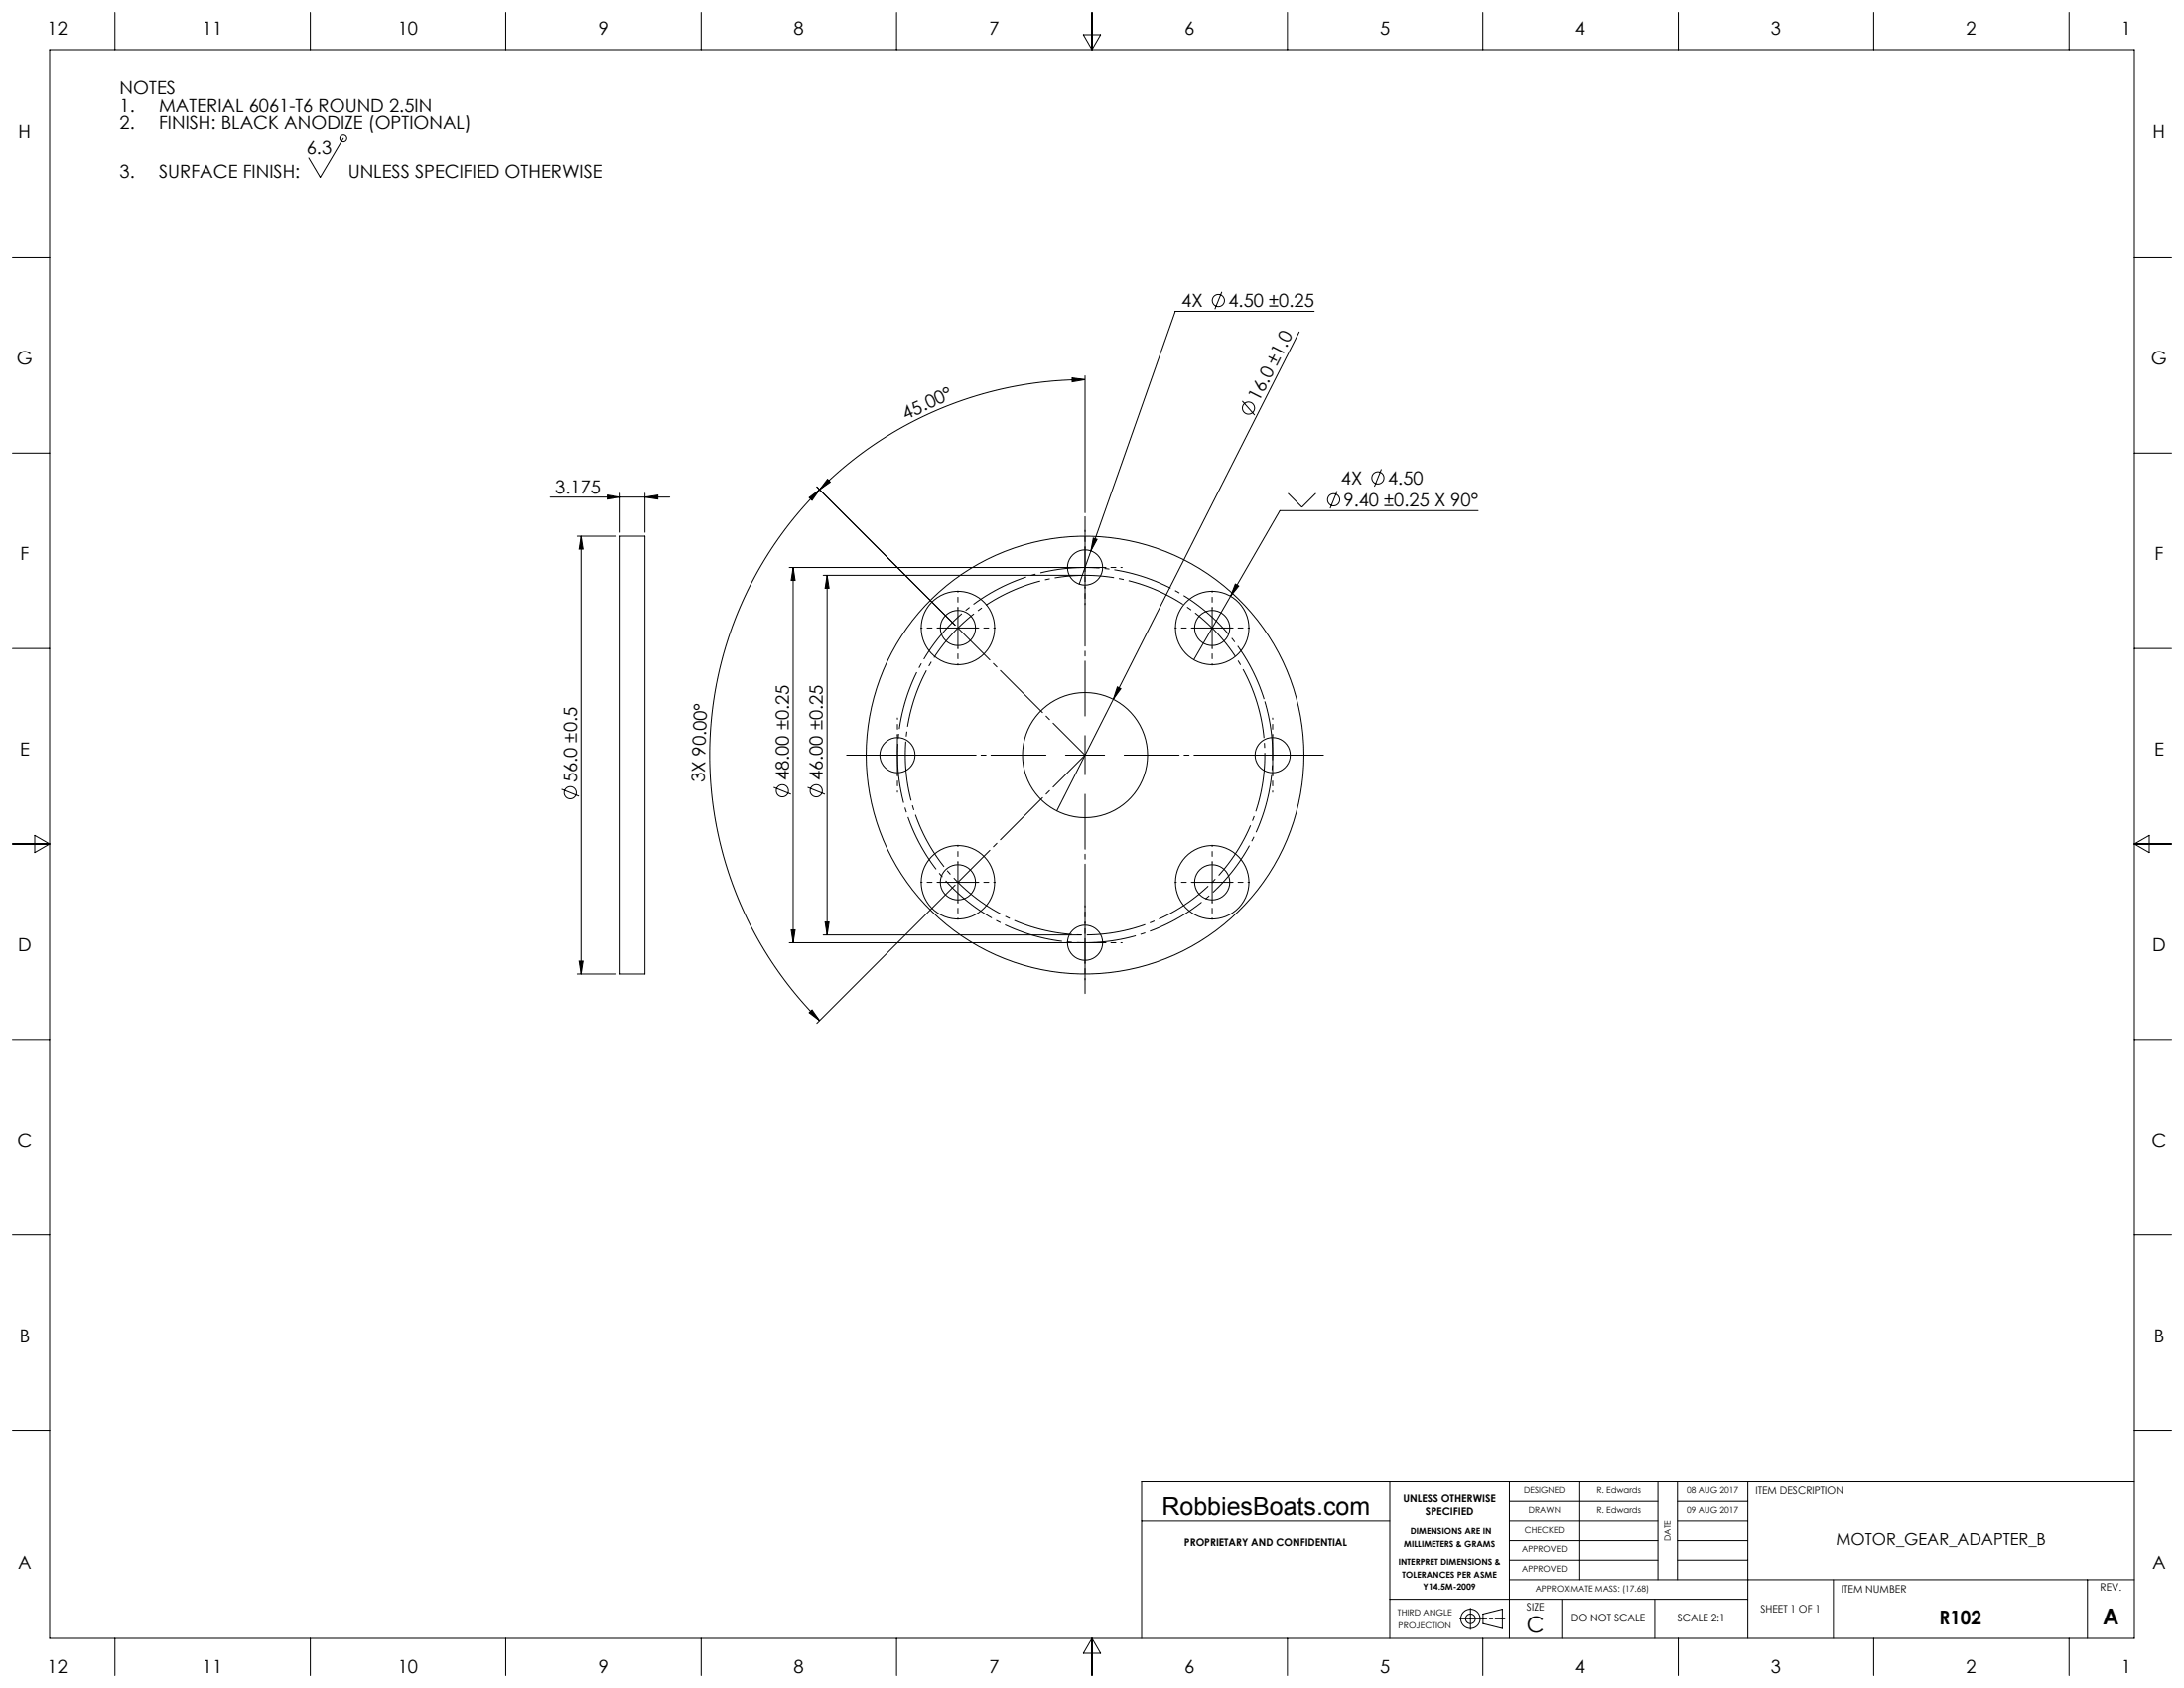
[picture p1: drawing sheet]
<svg xmlns="http://www.w3.org/2000/svg" width="559mm" height="432mm" viewBox="0 0 559 432" stroke-linecap="round" stroke-linejoin="round" font-family="sans-serif">
<g fill="none" stroke="#000" stroke-width=".25">
<path d="M12.7 12.7h533.4v406.4h-533.4zM29.4 3.2v9.5M79.4 3.2v9.5M129.4 3.2v9.5M179.4 3.2v9.5M229.4 3.2v9.5M277.2 8.9h4.4l-2.2 3.8zM279.4 3.2v9.5M329.4 3.2v9.5M379.4 3.2v9.5M429.4 3.2v9.5M479.4 3.2v9.5"/>
<path d="M529.4 3.2v9.5M87.8 35.3l-5.9 10-2.9-5M3.2 65.9h9.5M312.6 74.6l-1.8 4.5M336.3 79.6h-35.6l-21.6 61.3M546.1 65.9h9.5M274.3 96.7l3.3 .4-3.3 .6zM277.6 97.1a96 96 0 0 0-67.9 28.2M277.6 96.1v35.1M332.4 84.9l-47.6 94M3.2 115.9h9.5M317.9 102.6l3.1 3.6"/>
<path d="M546.1 115.9h9.5M140.7 127.2h30.7M147.7 137.2h10M148.7 137.2v112M148.7 137.2l.5 3.3h-1.1zM155.4 126.7l3.3 .5-3.3 .5zM158.7 137.2h6.3v112h-6.3zM158.7 126.2v10M165 127.2l3.3-.5v1zM165 126.2v10M207 127.3l2.7-2-1.9 2.7zM209 124.5l35.4 35.4"/>
<path d="M209.7 125.3a96 96 0 0 0 0 135.8M211.7 122.6l.7 .7-2.7 2zM279.7 137.6l1 .4-1.6 2.9zM329.6 126.2l3.5 3.5 3.6-3.5M342.1 125.6l-1.8 4.5M353.4 120l-1.7 4.5M378.2 130.6h-50.7l-22 38.2M201.9 145.2h80.7M202.9 145.2l.6 3.3h-1.1zM202.9 145.2v96M210.6 147.2h66M211.6 147.2l.5 3.3h-1z"/>
<path d="M211.6 147.2v92M245.1 155.6v10M277.6 140.2v10M279.1 140.9l-3 8.5M310.2 155.6v10M316.1 149.4l.8 .5-2 2.6zM3.2 165.9h9.5M240.1 160.6h10M284.8 178.9l-14.4 28.5M285.9 175.7l.9 .5-2 2.7zM305.2 160.6h10M546.1 165.9h9.5"/>
<path d="M224.6 193.2h10M229.6 188.2v10M272.6 193.2h10M277.6 188.2v10M320.6 193.2h10M325.6 188.2v10M3.2 215.9h9.5M8.9 213.7l3.8 2.2-3.8 2.2zM143.7 201.9l4.4 1.8M197.9 201.4l4.5 1.8M206.6 201.4l4.5 1.8M546.1 215.9h9.5"/>
<path d="M546.1 215.9l3.8-2.2v4.4zM202.4 237.9h1.1l-.6 3.3zM210.6 239.2h66M211.1 235.9h1l-.5 3.3zM240.1 225.7h10M244.4 226.4l-35.4 35.4M245.1 220.7v10M277.6 236.2v10M305.2 225.7h10M310.2 220.7v10M147.7 249.2h10M148.1 245.9h1.1l-.5 3.3z"/>
<path d="M201.9 241.2h80.7M207 259.1l.8-.7 1.9 2.7zM3.2 265.9h9.5M546.1 265.9h9.5M3.2 315.9h9.5M546.1 315.9h9.5M3.2 365.9h9.5M355.6 379.1v40M386.2 379.1v40M404.2 379.1v25M424.2 379.1v25M429.2 379.1v25"/>
<path d="M447.2 379.1v40M546.1 365.9h9.5M546.1 379.1h-254v40M292.1 389.1h63.5M386.2 389.1h38M386.2 384.1h38M386.2 394.1h38M386.2 399.1h38M429.2 389.1h18M429.2 384.1h18M429.2 394.1h18M429.2 399.1h18"/>
<path d="M29.4 419.1v9.5M79.4 419.1v9.5M129.4 419.1v9.5M179.4 419.1v9.5M229.4 419.1v9.5M279.4 419.1v9.5M279.4 419.1l2.2 3.8h-4.4zM329.4 419.1v9.5M355.6 409.1h91.6M373.5 414.1h6.9M376.2 411.4v5.4M379.4 419.1v9.5"/>
<path d="M379.4 412.9l5-1.3v5l-5-1.3zM381.1 414.1h.9M382.6 414.1h2.4M386.2 404.1h159.9M399.6 409.1v10M423.4 409.1v10M429.4 419.1v9.5M469.1 404.1v15M479.4 419.1v9.5M529.4 419.1v9.5M534.1 404.1v15"/>
<circle cx="87.8" cy="35.3" r=".88"/>
<circle cx="311.7" cy="76.8" r="1.56"/>
<circle cx="319.4" cy="104.4" r="1.56"/>
<circle cx="341.2" cy="127.9" r="1.56"/>
<circle cx="352.5" cy="122.2" r="1.56"/>
<circle cx="277.6" cy="145.2" r="4.5"/>
<circle cx="245.1" cy="160.6" r="9.4"/>
<circle cx="245.1" cy="160.6" r="4.5"/>
<circle cx="310.2" cy="160.6" r="4.5"/>
<circle cx="310.2" cy="160.6" r="9.4"/>
<circle cx="229.6" cy="193.2" r="4.5"/>
<circle cx="277.6" cy="193.2" r="16"/>
<circle cx="277.6" cy="193.2" r="56"/>
<circle cx="325.6" cy="193.2" r="4.5"/>
<circle cx="145.9" cy="202.8" r="1.56"/>
<circle cx="200.2" cy="202.3" r="1.56"/>
<circle cx="208.8" cy="202.3" r="1.56"/>
<circle cx="245.1" cy="225.7" r="9.4"/>
<circle cx="245.1" cy="225.7" r="4.5"/>
<circle cx="310.2" cy="225.7" r="4.5"/>
<circle cx="310.2" cy="225.7" r="9.4"/>
<circle cx="277.6" cy="241.2" r="4.5"/>
<circle cx="376.2" cy="414.1" r="1.24"/>
<circle cx="376.2" cy="414.1" r="2.47"/>
</g>
<path d="M323.5 179.1a48 48 0 0 0-80.4-19.3 48 48 0 0 0 22.1 79.7 48 48 0 0 0 59-57.9l-.7-2.5" fill="none" stroke="#000" stroke-width=".25" stroke-dasharray="15.2 1.3 1.3 1.3" stroke-dashoffset="-.3" stroke-linecap="butt"/>
<path d="M321.6 179.7a46 46 0 0 0-77.1-18.5 46 46 0 0 0 21.2 76.4 46 46 0 0 0 56.6-55.6l-.7-2.3" fill="none" stroke="#000" stroke-width=".25" stroke-dasharray="15.2 1.3 1.3 1.3" stroke-dashoffset="6" stroke-linecap="butt"/>
<path d="M267.6 193.2h-51M277.6 183.2v-51M287.6 193.2h51M277.6 203.2v51" fill="none" stroke="#000" stroke-width=".25" stroke-dasharray="15.2 1.3 1.3 1.3" stroke-dashoffset="1.2"/>
<g fill="none" stroke="#000" stroke-width=".25" stroke-dasharray="15.2 1.3 1.3 1.3" stroke-dashoffset="14.9">
<path d="M245.1 155.6v-4.5M272.6 145.2h-4.5M277.6 140.2v-4.5M277.6 150.2v4.5M282.6 145.2h4.5M310.2 155.6v-4.5M240.1 160.6h-4.5M245.1 165.6v4.5M250.1 160.6h4.5M305.2 160.6h-4.5M310.2 165.6v4.5M315.2 160.6h4.5"/>
<path d="M224.6 193.2h-4.5M229.6 188.2v-4.5M229.6 198.2v4.5M234.6 193.2h4.5M320.6 193.2h-4.5M325.6 188.2v-4.5M325.6 198.2v4.5M330.6 193.2h4.5M240.1 225.7h-4.5M245.1 220.7v-4.5M245.1 230.7v4.5M250.1 225.7h4.5"/>
<path d="M277.6 236.2v-4.5M305.2 225.7h-4.5M310.2 220.7v-4.5M310.2 230.7v4.5M315.2 225.7h4.5M272.6 241.2h-4.5M277.6 246.2v4.5M282.6 241.2h4.5"/>
</g>
<path d="M277.6 193.2l-32.5-32.6M277.6 193.2l-32.5 32.5" fill="none" stroke="#000" stroke-width=".25" stroke-dasharray="15.2 1.3 1.3 1.3" stroke-dashoffset="3.7"/>
<g fill="#000">
<path d="M285.9 175.7l.9 .5-2 2.7z"/>
<path d="M274.3 96.7l3.3 .4-3.3 .6zM211.7 122.6l.7 .7-2.7 2z"/>
<path d="M148.7 137.2l.5 3.3h-1.1zM148.1 245.9h1.1l-.5 3.3z"/>
<path d="M165 127.2l3.3-.5v1zM155.4 126.7l3.3 .5-3.3 .5z"/>
<path d="M207 127.3l2.7-2-1.9 2.7zM207 259.1l.8-.7 1.9 2.7z"/>
<path d="M279.7 137.6l-.6 3.3 1.6-2.9zM316.1 149.4l-1.2 3.1 2-2.6z"/>
<path d="M202.4 237.9h1.1l-.6 3.3zM202.9 145.2l.6 3.3h-1.1zM211.1 235.9h1l-.5 3.3zM211.6 147.2l.5 3.3h-1z"/>
</g>
<text font-size="6.3" x="297.3" y="387.6">RobbiesBoats.com</text>
<g font-size="5.7">
<text x="390.6" y="417.6">C</text>
<text x="538" y="415.6">A</text>
</g>
<text font-size="4.9" x="496.2" y="415.5">R102</text>
<g font-size="4.7">
<text x="12.1" y="8.8">12</text>
<text x="51.8" y="8.8">11</text>
<text x="101.8" y="8.8">10</text>
<text x="153.1" y="8.8">9</text>
<text x="203.1" y="8.8">8</text>
<text x="253.1" y="8.8">7</text>
<text x="303.1" y="8.8">6</text>
<text x="353.1" y="8.8">5</text>
<text x="403.1" y="8.8">4</text>
<text x="453.1" y="8.8">3</text>
<text x="503.1" y="8.8">2</text>
<text x="542.8" y="8.8">1</text>
<text x="30.6" y="24.1">NOTES</text>
<text x="30.6" y="28.6">1.</text>
<text x="40.6" y="28.6">MATERIAL 6061-T6 ROUND 2.5IN</text>
<text x="4.7" y="35.4">H</text>
<text x="30.6" y="33.1">2.</text>
<text x="40.6" y="33.1">FINISH: BLACK ANODIZE (OPTIONAL)</text>
<text x="550.8" y="35.4">H</text>
<text x="78.4" y="39.3">6.3</text>
<text x="30.6" y="45.4">3.</text>
<text x="40.6" y="45.4">SURFACE FINISH:</text>
<text x="89.1" y="45.4">UNLESS SPECIFIED OTHERWISE</text>
<text x="302.3" y="78.6">4X</text>
<text x="314.3" y="78.6">4.50 ±0.25</text>
<text x="4.3" y="93.3">G</text>
<text x="550.4" y="93.3">G</text>
<text x="231.7" y="107.4" transform="rotate(-24 231.7 107.4)">45.00°</text>
<text x="322.1" y="102.9" transform="rotate(-63 322.1 102.9)">16.0 ±1.0</text>
<text x="343.1" y="124">4X</text>
<text x="355.1" y="124">4.50</text>
<text x="142" y="126.2">3.175</text>
<text x="343.8" y="129.6">9.40 ±0.25 X 90°</text>
<text x="5.2" y="143.3">F</text>
<text x="551.3" y="143.3">F</text>
<text x="5.1" y="193.3">E</text>
<text x="551.2" y="193.3">E</text>
<text x="147.6" y="200.2" transform="rotate(-90 147.6 200.2)">56.0 ±0.5</text>
<text x="180.3" y="200.2" transform="rotate(-88 180.3 200.2)">3X 90.00°</text>
<text x="201.9" y="199.7" transform="rotate(-90 201.9 199.7)">48.00 ±0.25</text>
<text x="210.6" y="199.7" transform="rotate(-90 210.6 199.7)">46.00 ±0.25</text>
<text x="4.6" y="243.3">D</text>
<text x="550.7" y="243.3">D</text>
<text x="4.4" y="293.3">C</text>
<text x="550.5" y="293.3">C</text>
<text x="5" y="343.3">B</text>
<text x="551.1" y="343.3">B</text>
<text x="4.6" y="401.3">A</text>
<text x="550.7" y="401.3">A</text>
<text x="12.1" y="427.9">12</text>
<text x="51.8" y="427.9">11</text>
<text x="101.8" y="427.9">10</text>
<text x="153.1" y="427.9">9</text>
<text x="203.1" y="427.9">8</text>
<text x="253.1" y="427.9">7</text>
<text x="303.1" y="427.9">6</text>
<text x="353.1" y="427.9">5</text>
<text x="403.1" y="427.9">4</text>
<text x="453.1" y="427.9">3</text>
<text x="503.1" y="427.9">2</text>
<text x="542.8" y="427.9">1</text>
</g>
<text font-size="4.2" x="469.8" y="395.3">MOTOR_GEAR_ADAPTER_B</text>
<g font-size="2.7">
<text x="449.2" y="382.4">ITEM DESCRIPTION</text>
<text x="359" y="384.2">UNLESS OTHERWISE</text>
<text x="364.7" y="387.7">SPECIFIED</text>
<text x="303" y="395.4">PROPRIETARY AND CONFIDENTIAL</text>
<text x="471.2" y="407.4">ITEM NUMBER</text>
<text x="537.4" y="406.9">REV.</text>
<text x="390.7" y="411.9">SIZE</text>
<text x="450.5" y="412.4">SHEET 1 OF 1</text>
<text x="402" y="414.8">DO NOT SCALE</text>
<text x="429.2" y="414.9">SCALE 2:1</text>
</g>
<g font-size="2.2">
<text x="390" y="382.1">DESIGNED</text>
<text x="408.5" y="382.1">R. Edwards</text>
<text x="431.6" y="382.1">08 AUG 2017</text>
<text x="391.1" y="387.1">DRAWN</text>
<text x="408.5" y="387.1">R. Edwards</text>
<text x="431.6" y="387.1">09 AUG 2017</text>
<text x="359.2" y="395.7">MILLIMETERS &amp; GRAMS</text>
<text x="360.9" y="392.5">DIMENSIONS ARE IN</text>
<text x="390.1" y="392.1">CHECKED</text>
<text x="427.5" y="394.2" transform="rotate(-90 427.5 394.2)">DATE</text>
<text x="357.8" y="400.4">INTERPRET DIMENSIONS &amp;</text>
<text x="389.4" y="397.1">APPROVED</text>
<text x="358.8" y="403.5">TOLERANCES PER ASME</text>
<text x="364.1" y="406.7">Y14.5M-2009</text>
<text x="389.4" y="402">APPROVED</text>
<text x="392.9" y="407.1">APPROXIMATE MASS: (17.68)</text>
<text x="357.6" y="413.3">THIRD ANGLE</text>
<text x="357.8" y="416.6">PROJECTION</text>
</g>
</svg>
